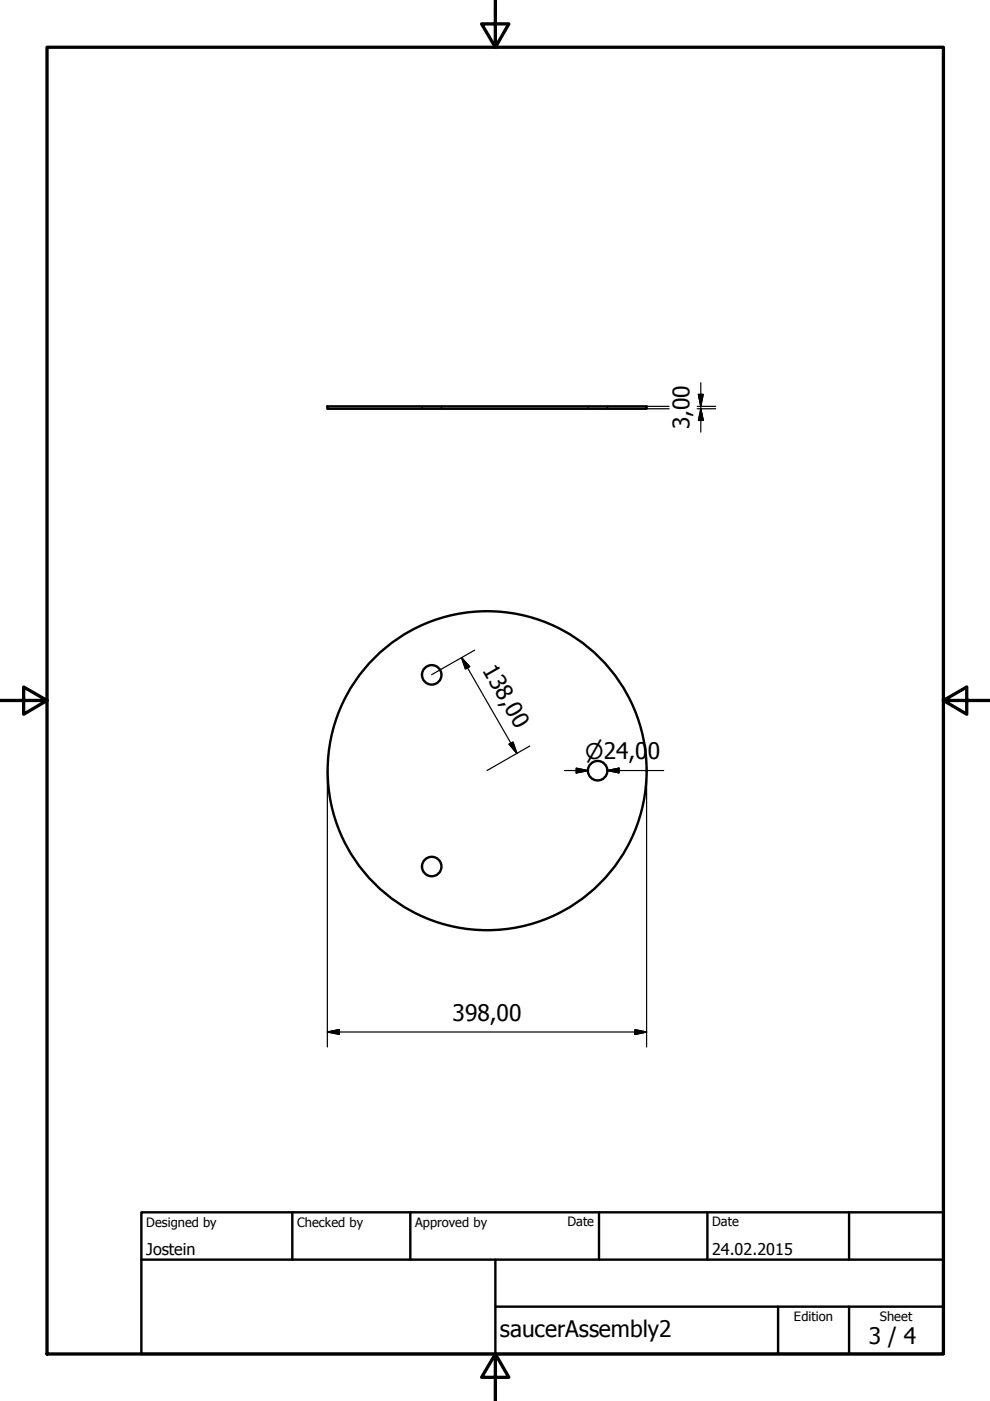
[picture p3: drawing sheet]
<svg xmlns="http://www.w3.org/2000/svg" width="210mm" height="297mm" viewBox="0 0 210 297" stroke-linecap="round" stroke-linejoin="round" font-family="sans-serif">
<!-- layer: Visible Narrow (ISO) -->
<g fill="none" stroke="#000" stroke-width=".51">
<path d="M69.4 86.2h67.7v.5h-67.7z"/>
<circle cx="91.5" cy="143.1" r="2.06"/>
<circle cx="103.3" cy="163.4" r="33.8"/>
<circle cx="126.7" cy="163.4" r="2.06"/>
<circle cx="91.5" cy="183.7" r="2.06"/>
</g>
<!-- layer: Border (ISO) -->
<path d="M89.5 86.2v.1M89.5 86.5v.2M93.6 86.2v.1M93.6 86.5v.2M124.7 86.2v.1M124.7 86.5v.2M128.8 86.2v.1M128.8 86.5v.2" fill="none" stroke="#000" stroke-width=".38"/>
<!-- layer: Title (ISO) -->
<path d="M10 10h190v277.1h-190zM105 0v10l-2.9-4.9h5.8l-2.9 4.9M0 148.5h10l-5-2.8v5.7l5-2.9M200 148.5l5 2.9v-5.7l-5 2.8h10M105 287.1l2.9 4.9h-5.8l2.9-4.9v9.9" fill="none" stroke="#000" stroke-width=".7"/>
<!-- layer: Visible (ISO) -->
<path d="M30 257h170v30.1h-170zM62 257v10.1M87 257v10.1M127 257v10.1M150 257v10.1M180 257v10.1M30 267.1h170M105 277h95M105 267.1v20M165 277v10.1M180 277v10.1" fill="none" stroke="#000" stroke-width=".51"/>
<!-- layer: Dimension (ISO) -->
<g fill="none" stroke="#000" stroke-width=".25">
<path d="M137.1 86.2h4.8M137.1 86.7h4.8M147.8 86.2h4M147.8 86.7h4M148.1 83.6h1l-.5 2.6zM148.6 86.7l.5 2.4h-1zM148.6 81.1v10.5M97.9 139.4l1.7 1.9-.9 .5zM97.9 139.4l11.7 20.4M100.6 137.8l-9.1 5.3M107.9 157.8l.9-.5 .8 2.5zM112.3 158.2l-9 5.2"/>
<path d="M69.4 163.4v58.6M119.7 163.4h5M122.2 162.9l2.5 .5-2.5 .5zM128.8 163.4l2.5-.5v1zM131.3 163.4h-2.5h11.9M137.1 163.4v58.6M69.4 218.8l2.5-.5v1zM69.4 218.8h67.7M134.6 218.3l2.5 .5-2.5 .5z"/>
</g>
<g fill="#000" stroke="#000" stroke-width=".25">
<path d="M148.1 83.6l.5 2.6zM148.1 83.6h1l-.5 2.6zM148.6 86.7l.5 2.4zM148.6 86.7l.5 2.4h-1zM97.9 139.4l1.7 1.9zM97.9 139.4l1.7 1.9-.9 .5zM107.9 157.8l1.7 2zM107.9 157.8l.9-.5 .8 2.5zM122.2 163.9l2.5-.5zM122.2 162.9l2.5 .5-2.5 .5zM128.8 163.4l2.5-.5zM128.8 163.4l2.5-.5v1z"/>
<path d="M69.4 218.8l2.5-.5zM69.4 218.8l2.5-.5v1zM134.6 219.3l2.5-.5zM134.6 218.3l2.5 .5-2.5 .5z"/>
</g>
<g font-size="4.8">
<text x="146.2" y="91" transform="rotate(-90 146.2 91)">3,00</text>
<text x="102.2" y="142" transform="rotate(60 102.2 142)">138,00</text>
<text x="95.9" y="216.4">398,00</text>
<text x="106" y="283.4">saucerAssembly2</text>
<text x="184.2" y="285">3 / 4</text>
</g>
<text font-size="4.6" x="124.1" y="161">⌀24,00</text>
<g font-size="3.4">
<text x="31" y="266">Jostein</text>
<text x="151" y="266">24.02.2015</text>
</g>
<g font-size="2.7">
<text x="31" y="260.1">Designed by</text>
<text x="63" y="260.1">Checked by</text>
<text x="88" y="260.1">Approved by</text>
<text x="120.3" y="260">Date</text>
<text x="151" y="260">Date</text>
<text x="168.3" y="280.1">Edition</text>
<text x="186.6" y="280.1">Sheet</text>
</g>
</svg>
